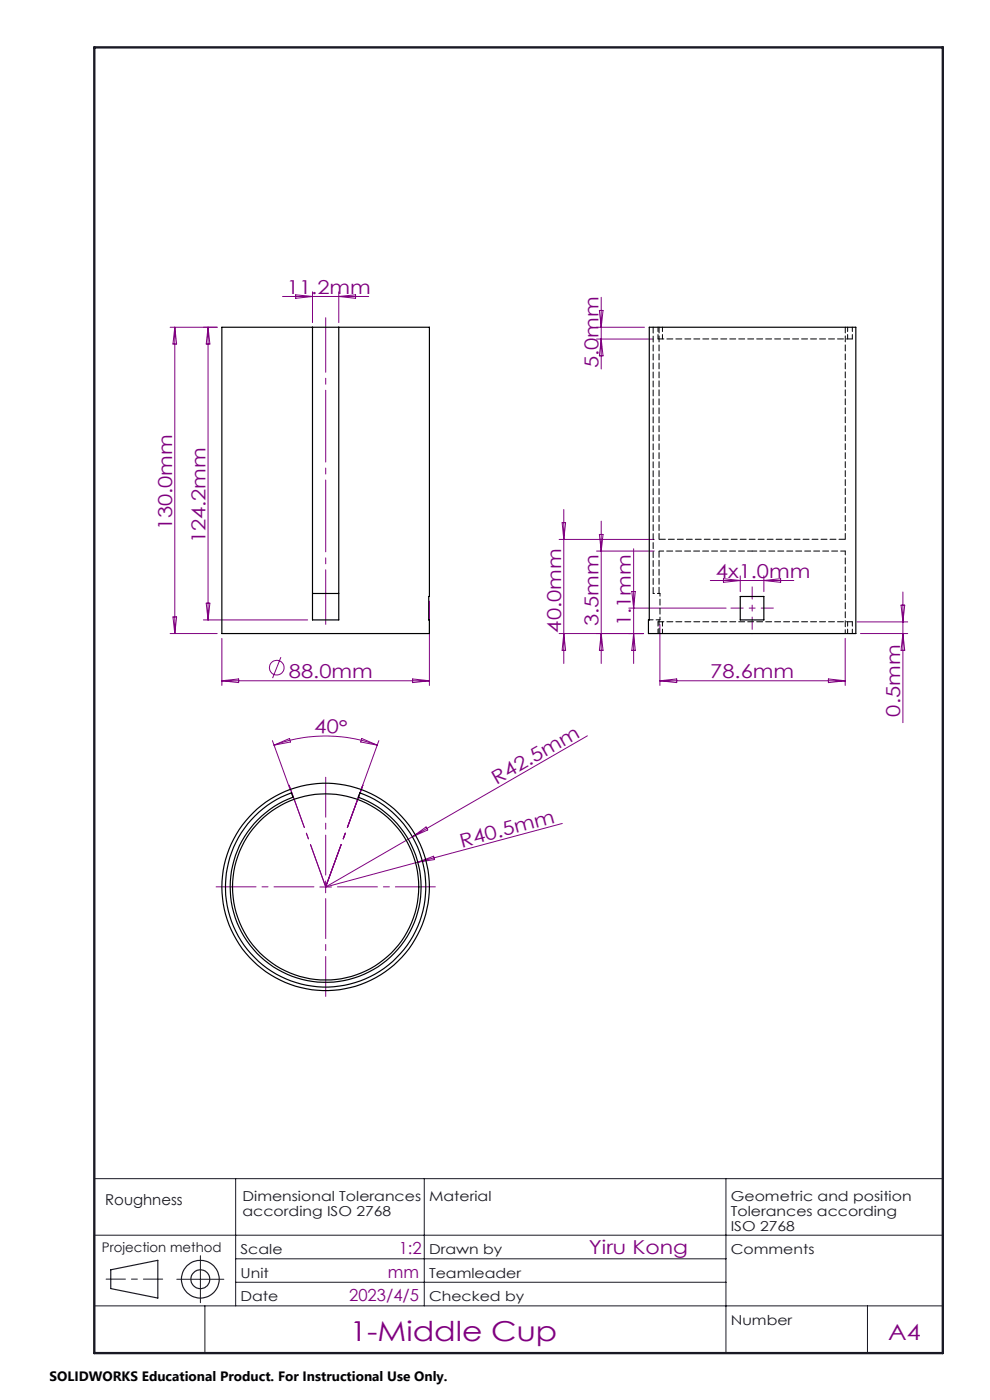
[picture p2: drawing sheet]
<svg xmlns="http://www.w3.org/2000/svg" width="210mm" height="297mm" viewBox="0 0 210 297" stroke-linecap="round" stroke-linejoin="round" font-family="sans-serif">
<g fill="none" stroke="#800080" stroke-width=".21">
<path d="M36.1 69.4h10M37.1 69.4l.4 3.6h-.8zM37.1 69.4v65M44.1 69.4v62.1M44.1 69.4l.4 3.6h-.8zM59.9 62.9h18.3M62.7 62.5l3.6 .4-3.6 .4zM66.3 61.9v6.5M71.9 61.9v6.5M71.9 62.9l3.5-.4v.8zM126.5 69.4h10.2M126.5 71.9h12.1"/>
<path d="M127.1 65.9h.8l-.4 3.5zM127.5 63.1v15.2M127.5 71.9l.4 3.6h-.8zM118.6 114.4h20.2M119.2 110.9h.8l-.4 3.5zM119.6 108.1v32.7M126.5 116.9h12.3M127.1 113.4h.8l-.4 3.5zM127.5 110.6v30.2M134.4 116.4v24.4M36.1 134.4h10M36.7 130.9h.8l-.4 3.5z"/>
<path d="M43.1 131.5h22.2M43.7 127.9h.8l-.4 3.6zM47.1 135.4v10M59.6 139.4l-1.8 4.5M91.1 127.5v17.9M118.6 134.4h17.9M119.6 134.4l.4 3.6h-.8zM127.5 134.4l.4 3.6h-.8zM133.4 129h20.6M134 125.5h.8l-.4 3.5zM134.4 134.4l.4 3.6h-.8zM140 132.5v12.9"/>
<path d="M150.7 123.2h17.7M153.5 122.8l3.5 .4-3.5 .3zM157 122.2v3.3M162 122.2v3.3M162 123.2l3.6-.4v.7zM179.3 135.4v10M181.8 131.9h10.7M182.5 134.4h10M191.1 128.4h.8l-.4 3.5zM191.5 134.4l.4 3.6h-.8zM191.5 125.6v27.7M47.1 144.4h44"/>
<path d="M47.1 144.4l3.5-.4v.8zM57.8 157.1l3.7 10.1M58.1 158.1l3.3-1.4 .2 .7zM58.1 158.1a31.7 31.7 0 0 1 21.9 0M76.7 156.7l3.3 1.4-3.5-.7zM80.4 157.1l-3.7 10.1M87.5 144l3.6 .4-3.6 .4zM124.6 156.1l-37.1 21.4M140 144.4h39.3M140 144.4l3.5-.4v.8zM175.7 144l3.6 .4-3.6 .4zM87.5 177.5l2.9-2.1 .3 .7z"/>
<path d="M119.3 174.7l-50.2 13.5 18.4-10.7M67.8 188.2h2.5M69.1 186.9v2.5M88.6 182.9l3.4-1.3 .2 .7z"/>
<circle cx="58.7" cy="141.6" r="1.56"/>
</g>
<g fill="none" stroke="#191924" stroke-width=".25">
<path d="M23.5 269.4l10-2v8l-10-2z"/>
<circle cx="42.5" cy="271.4" r="4"/>
<circle cx="42.5" cy="271.4" r="1.99"/>
</g>
<path d="M69.1 132.5v-65.1" fill="none" stroke="#800080" stroke-width=".21" stroke-dasharray="15.2 1.3 1.3 1.3" stroke-dashoffset="3.7"/>
<path d="M66.6 188.1h-20.8M69.1 185.6v-20.7M69.1 190.6v20.8M71.6 188.1h20.7" fill="none" stroke="#800080" stroke-width=".21" stroke-dasharray="15.2 1.3 1.3 1.3" stroke-dashoffset="6.8"/>
<path d="M159.5 124.5v9M164 129h-9" fill="none" stroke="#800080" stroke-width=".21" stroke-dasharray="15.2 1.3 1.3 1.3" stroke-dashoffset="12.6"/>
<path d="M34.5 271.4h-12" fill="none" stroke="#191924" stroke-width=".21" stroke-dasharray="6.3 1.3 1.3 1.3" stroke-dashoffset="2.3"/>
<path d="M20 250h180M50 250v27M90 250v27M154 250v37.1M20 277h180M20 262h180v25.1h-180zM37.5 271.4h10M42.5 266.4v10M43.5 277v10.1M50 267h104M50 272h104M184 277v10.1" fill="none" stroke="#191924" stroke-width=".21"/>
<path d="M20 10.1h180v277h-180z" fill="none" stroke="#191924" stroke-width=".5"/>
<path d="M61.3 166.6l7.8 21.5M77 166.6l-7.9 21.5M69.1 188.1l-7.8-21.5M69.1 188.1l7.9-21.5" fill="none" stroke="#800080" stroke-width=".21" stroke-dasharray="15.2 1.3 1.3 1.3" stroke-dashoffset="5.7"/>
<path d="M69.1 188.1l.3-.1" fill="none" stroke="#800080" stroke-width=".21" stroke-dasharray="15.2 1.3 1.3 1.3"/>
<g fill="none" stroke="#000" stroke-width=".25">
<path d="M66.3 69.4v62.1h5.6v-62.1M66.3 69.4h-19.2v65h44v-2.9h-.2v-5h.2v-57.1h-19.2M66.3 69.4h5.6M137.7 69.4h43.8v65h-44v-2.9h.2zM66.3 125.9h5.6M157 126.5h5v5h-5zM54.1 173.1a20.6 20.6 0 0 1 7.7-4.9l.4 .9a20.2 20.2 0 0 0-9.4 31.1 20.2 20.2 0 0 0 32.5 0 20.2 20.2 0 0 0-9.3-31.1l.3-.9a21.2 21.2 0 0 1 11.5 30.1 21.2 21.2 0 0 1-31.4 6.9 21.2 21.2 0 0 1-2.3-32.1z"/>
<circle cx="69.1" cy="188.2" r="19.8"/>
<circle cx="69.1" cy="188.2" r="22"/>
</g>
<path d="M139.6 71.9v-2.5M140.5 71.9v-2.5M179.8 71.9v-2.5M180.8 71.9v-2.5M159.5 116.9h-19.7M179.3 116.9h-19.8M139.6 131.9v2.5M140.5 131.9v2.5M179.8 134.4v-2.5M180.8 134.4v-2.5" fill="none" stroke="#000" stroke-width=".21" stroke-dasharray="1.3 .6" stroke-dashoffset=".3"/>
<path d="M139.6 71.9h41.2M139.8 69.4v45M179.3 114.4v-45M138.5 125.9v-56.5M139.6 131.9h41.2" fill="none" stroke="#000" stroke-width=".21" stroke-dasharray="1.3 .6"/>
<path d="M140 131.5v-5.6M140 125.9h-1.5" fill="none" stroke="#000" stroke-width=".21" stroke-dasharray="1.3 .6" stroke-dashoffset=".7"/>
<path d="M139.8 114.4h39.5M139.8 116.9v9" fill="none" stroke="#000" stroke-width=".21" stroke-dasharray="1.3 .6" stroke-dashoffset="-.1"/>
<path d="M137.7 131.5h2.3M179.3 134.4v-17.5" fill="none" stroke="#000" stroke-width=".21" stroke-dasharray="1.3 .6" stroke-dashoffset=".5"/>
<path d="M139.8 131.5v2.9" fill="none" stroke="#000" stroke-width=".21" stroke-dasharray="1.3 .6" stroke-dashoffset=".1"/>
<text font-size="5.8" fill="#800080" x="74.2" y="284.5">1-Middle Cup</text>
<text font-size="4.7" fill="#800080" x="188.4" y="284.2">A4</text>
<g font-size="4.1" fill="#800080">
<text x="60.9" y="62.3">11.2mm</text>
<text x="127" y="78.1" transform="rotate(-90 127 78.1)">5.0mm</text>
<text x="36.5" y="112.5" transform="rotate(-90 36.5 112.5)">130.0mm</text>
<text x="43.6" y="115.3" transform="rotate(-90 43.6 115.3)">124.2mm</text>
<text x="151.9" y="122.6">4x1.0mm</text>
<text x="119" y="134.2" transform="rotate(-90 119 134.2)">40.0mm</text>
<text x="127" y="132.9" transform="rotate(-90 127 132.9)">3.5mm</text>
<text x="133.8" y="132.9" transform="rotate(-90 133.8 132.9)">1.1mm</text>
<text x="61.3" y="143.8">88.0mm</text>
<text x="150.7" y="143.8">78.6mm</text>
<text x="66.7" y="155.4" transform="rotate(2 66.7 155.4)">40°</text>
<text x="191" y="152" transform="rotate(-90 191 152)">0.5mm</text>
<text x="105.4" y="166.5" transform="rotate(-30 105.4 166.5)">R42.5mm</text>
<text x="98" y="179.8" transform="rotate(-15 98 179.8)">R40.5mm</text>
<text x="124.9" y="266.1">Yiru Kong</text>
</g>
<g font-size="3.5" fill="#800080">
<text x="84.6" y="266">1:2</text>
<text x="82.3" y="271">mm</text>
<text x="74.1" y="276.1">2023/4/5</text>
</g>
<text font-size="3.2" fill="#191924" x="22.3" y="255.6">Roughness</text>
<g font-size="2.9" fill="#191924">
<text x="51.4" y="254.7">Dimensional Tolerances</text>
<text x="51.4" y="258">according ISO 2768</text>
<text x="91" y="254.7">Material</text>
<text x="155" y="254.7">Geometric and position</text>
<text x="155" y="258">Tolerances according</text>
<text x="155" y="261.2">ISO 2768</text>
<text x="51" y="266.1">Scale</text>
<text x="91" y="266.1">Drawn by</text>
<text x="155" y="266.1">Comments</text>
<text x="51" y="271.1">Unit</text>
<text x="91" y="271.1">Teamleader</text>
<text x="51" y="276.1">Date</text>
<text x="91" y="276.1">Checked by</text>
<text x="155" y="281.1">Number</text>
</g>
<text font-size="2.9" x="10.5" y="292.9">SOLIDWORKS Educational Product. For Instructional Use Only.</text>
<text font-size="2.8" fill="#191924" x="21.6" y="265.7">Projection method</text>
</svg>
